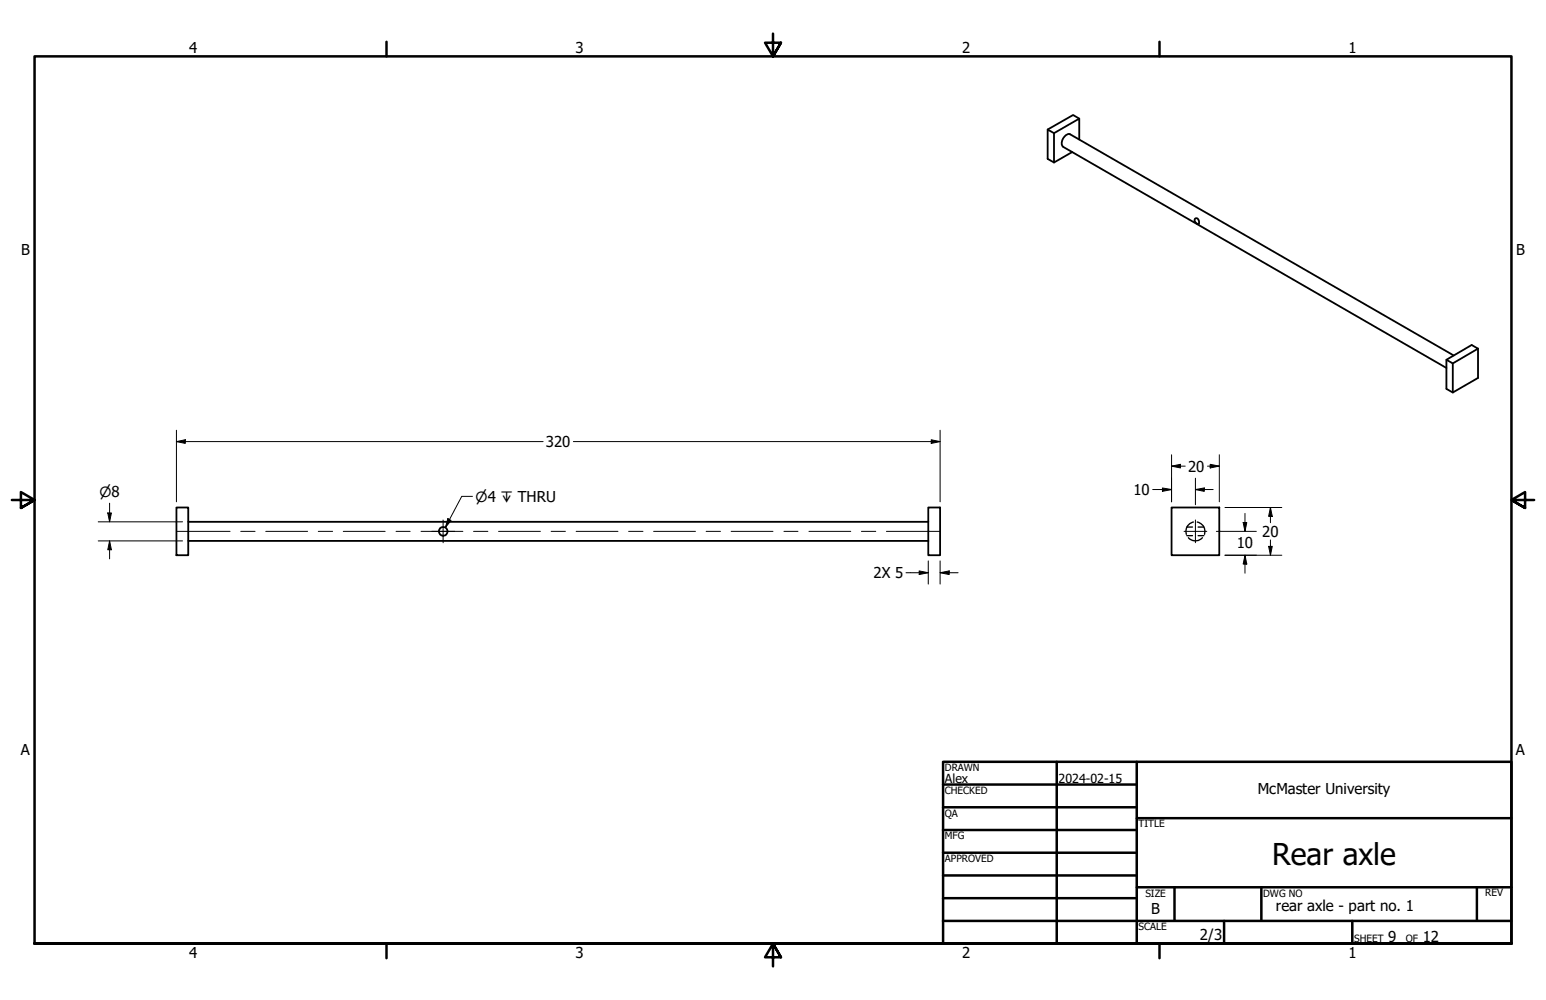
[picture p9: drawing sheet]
<svg xmlns="http://www.w3.org/2000/svg" width="432mm" height="279mm" viewBox="0 0 432 279" stroke-linecap="round" stroke-linejoin="round" font-family="sans-serif">
<!-- layer: Visible (ANSI) -->
<g fill="none" stroke="#000" stroke-width=".51">
<path d="M294.4 37.2l-1.8-1v8.2l1.8 1M301.4 39v-5.9l-7 4.1v8.2l5.1-2.9M301.4 33.1l-1.7-1-7.1 4.1M333.9 61a1.03 1.03 0 0 1 1 1.5 .95 .95 0 0 1-1-.4 .95 .95 0 0 1 0-1.1zM406 99.3l-107.1-61.8a2.18 2.18 0 0 0-2.4 2.3v.5l.4 .7 107.1 61.8M412.8 97.4v8.2l-7 4.1-1.8-1.1v-8.1l7-4.1 1.8 1-7 4.1M404 100.5l1.8 1v8.2M49.3 141.8h3.3v13.3h-3.3zM52.6 151.1h206.7M52.6 145.8h206.7M259.3 141.8h3.3v13.3h-3.3zM327.2 141.8h13.4v13.3h-13.4z"/>
<circle cx="123.8" cy="148.5" r="1.21"/>
</g>
<!-- layer: Hidden (ANSI) -->
<path d="M331.5 147.3h1.6M331.5 149.7h1.6M331.9 150.2a2.62 2.62 0 0 0 4 0M333.3 145.9a2.64 2.64 0 0 0-2 3.4M334.4 145.9a2.62 2.62 0 0 1 2 3.4M334.6 147.3h1.6M334.6 149.7h1.6" fill="none" stroke="#000" stroke-width=".38"/>
<!-- layer: Border (ANSI) -->
<g fill="none" stroke="#000" stroke-width=".7">
<path d="M107.9 11.7v4M215.9 9.4v6.3l-2.2-3.8h4.4l-2.2 3.8 2.2-3.8M323.8 11.7v4M3.3 139.7h6.4l-3.9-2.2v4.4l3.9-2.2-3.9 2.2M428.5 139.7h-6.4l3.9-2.2v4.4l-3.9-2.2 3.9 2.2M263.4 212.9h158.7v50.8h-158.7zM263.4 219.2h54.1M295.1 212.9v50.8M317.5 212.9v50.8M263.4 225.6h54.1M263.4 231.9h54.1M263.4 238.3h54.1"/>
<path d="M317.5 228.6h104.6M263.4 244.6h54.1M263.4 251h54.1M263.4 257.3h158.7M317.5 247.9h104.6M328 247.9v9.4M341.9 257.3v6.4M352.3 247.9v9.4M377.7 257.3v6.4M412.5 247.9v9.4M9.7 263.7v-248h412.4v248h-412.4h412.4M107.9 263.7v4"/>
<path d="M218.1 267.5l-2.2-3.8 2.2 3.8h-4.4l2.2-3.8v6.3M323.8 263.7v4"/>
</g>
<!-- layer: Center Mark (ANSI) -->
<path d="M120.6 148.5h6.3M123.8 145.3v6.3M330.7 148.5h6.4M333.9 145.3v6.3" fill="none" stroke="#000" stroke-width=".28"/>
<!-- layer: Centerline (ANSI) -->
<g fill="none" stroke="#000" stroke-width=".28">
<path d="M49.4 148.5h14.9M67.2 148.5h4M74.2 148.5h11.7M88.9 148.5h4M95.9 148.5h11.7M110.6 148.5h4M117.6 148.5h11.7M132.3 148.5h4M139.3 148.5h11.6M153.9 148.5h4M160.9 148.5h11.7M175.6 148.5h4"/>
<path d="M182.6 148.5h11.6M197.2 148.5h4M204.2 148.5h11.7M218.9 148.5h4M225.9 148.5h11.7M240.6 148.5h4M247.6 148.5h14.8"/>
</g>
<!-- layer: Dimension (ANSI) -->
<g fill="none" stroke="#000" stroke-width=".28">
<path d="M49.3 123.4l2.5-.5v1zM49.3 123.4h102.4M49.3 120.2v20M132 138.7h-3l-4.6 8.7M160.1 123.4h102.5M260.1 122.9l2.5 .5-2.5 .5zM262.6 120.2v20M321.9 136.8h5.3M324.7 136.3l2.5 .5-2.5 .5zM327.2 130.2l2.5-.5v1zM327.2 130.2h3.8M327.2 127.1v13.1"/>
<path d="M333.9 136.8l2.5-.5v1zM333.9 136.8h4.9M333.9 133.6v7.4M337.2 130.2h3.4M338 129.7l2.6 .5-2.6 .5zM340.6 127.1v13.1M27.4 145.8h23.6M27.4 151.1h23.6M30.1 143.3h1l-.5 2.5zM30.6 151.1l.5 2.5h-1zM30.6 140.6v5.2M30.6 151.1v5"/>
<path d="M125.1 144.9l.9 .5-1.6 2zM256.7 159.5l2.6 .5-2.6 .5zM259.3 156.7v6.5M262.6 156.7v6.5M339.7 148.5h11.2M342.1 141.8h15.9M342.1 155.1h15.9M347.2 146h1l-.5 2.5zM347.7 155.1l.5 2.5h-1zM347.7 143.4v5.1M347.7 155.1v5M354.3 152.7h1l-.5 2.4z"/>
<path d="M354.8 141.8l.5 2.5h-1zM354.8 141.8v4.2M354.8 150.9v4.2M253 160h6.3M262.6 160l2.5-.5v1zM262.6 160h5"/>
</g>
<g fill="#000">
<path d="M49.3 123.4l2.5-.5v1zM260.1 122.9l2.5 .5-2.5 .5zM324.7 136.3l2.5 .5-2.5 .5zM327.2 130.2l2.5-.5v1zM333.9 136.8l2.5-.5v1zM338 129.7l2.6 .5-2.6 .5zM30.1 143.3h1l-.5 2.5zM30.6 151.1l.5 2.5h-1zM125.1 144.9l.9 .5-1.6 2zM262.6 160l2.5-.5v1zM347.2 146h1l-.5 2.5zM347.7 155.1l.5 2.5h-1z"/>
<path d="M354.3 152.7h1l-.5 2.4zM354.8 141.8l.5 2.5h-1zM256.7 159.5l2.6 .5-2.6 .5z"/>
</g>
<text font-size="8.4" x="355.3" y="241.7">Rear axle</text>
<g font-size="4.2">
<text x="52.8" y="14.7">4</text>
<text x="160.8" y="14.7">3</text>
<text x="268.7" y="14.7">2</text>
<text x="376.7" y="14.7">1</text>
<text x="5.9" y="71.4">B</text>
<text x="423.5" y="71.4">B</text>
<text x="152.5" y="124.9">320</text>
<text x="331.9" y="131.8">20</text>
<text x="316.5" y="138.3">10</text>
<text x="352.6" y="150">20</text>
<text x="345.4" y="153.2">10</text>
<text x="244" y="161.5">2X 5</text>
<text x="5.8" y="211.1">A</text>
<text x="423.4" y="211.1">A</text>
<text x="351.3" y="221.9">McMaster University</text>
<text x="321.5" y="255.4">B</text>
<text x="356.4" y="254.6">rear axle - part no. 1</text>
<text x="335.2" y="262.5">2/3</text>
<text x="387.7" y="263.1">9</text>
<text x="397.4" y="263.1">12</text>
<text x="52.8" y="267.7">4</text>
<text x="160.8" y="267.7">3</text>
<text x="268.7" y="267.7">2</text>
<text x="376.7" y="267.7">1</text>
</g>
<g font-size="3.9">
<text x="27.7" y="139">⌀8</text>
<text x="132.8" y="140.1">⌀4 ↧ THRU</text>
</g>
<g font-size="3.5">
<text x="263.9" y="218.6">Alex</text>
<text x="295.7" y="218.6">2024-02-15</text>
</g>
<g font-size="2.8">
<text x="263.9" y="215.4">DRAWN</text>
<text x="263.9" y="221.8">CHECKED</text>
<text x="263.9" y="228.2">QA</text>
<text x="318" y="231.1">TITLE</text>
<text x="263.9" y="234.5">MFG</text>
<text x="263.9" y="240.9">APPROVED</text>
<text x="319.9" y="250.5">SIZE</text>
<text x="352.8" y="250.5">DWG NO</text>
<text x="414.8" y="250.4">REV</text>
<text x="318" y="259.9">SCALE</text>
<text x="378.2" y="263.1">SHEET</text>
<text x="392.6" y="263.1">OF</text>
</g>
</svg>
